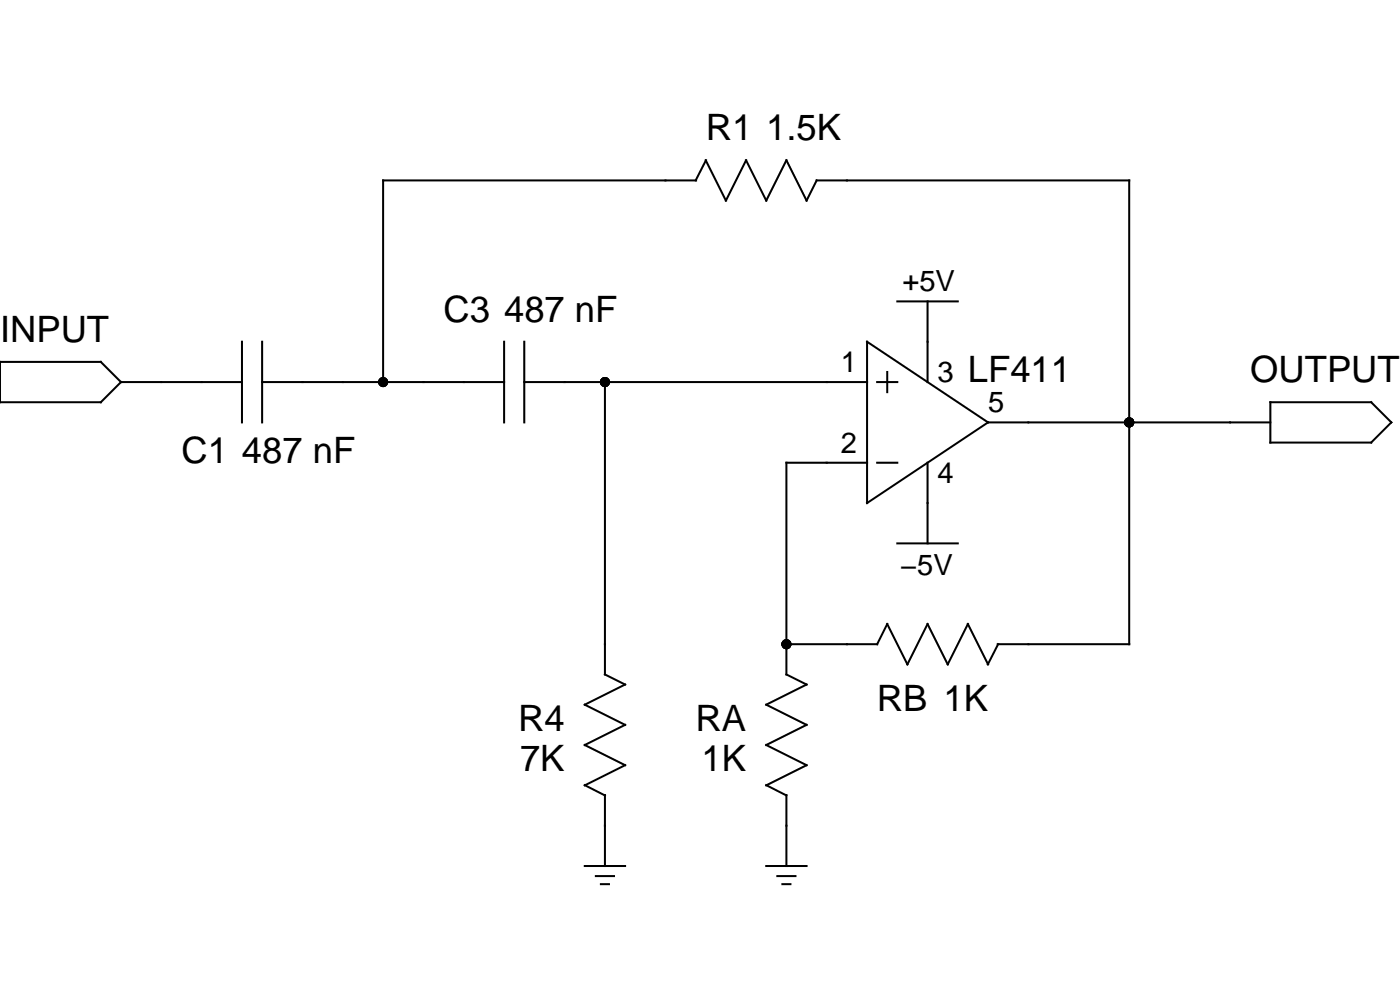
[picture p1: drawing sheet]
<svg xmlns="http://www.w3.org/2000/svg" width="148mm" height="105mm" viewBox="0 0 148 105" stroke-linecap="round" stroke-linejoin="round" font-family="sans-serif">
<g fill="none" stroke="#000" stroke-width=".21">
<path d="M73.6 19.1l1.1-2.1 2.1 4.2 2.2-4.2 2.1 4.2 2.1-4.2 2.2 4.2 1-2.1h33.1v49.1h-13.9M73.7 19.1h-33.2v21.3M0 38.3h10.7l2.1 2.1-2.1 2.2h-10.7zM25.6 36.2v8.5M27.7 36.2v8.5M53.4 36.2v8.5M55.5 36.2v8.5M91.8 36.2l12.8 8.5-12.8 8.5zM93.9 39.4v2.1M95 31.9h6.4M98.2 31.9v8.5M12.8 40.4h12.8"/>
<path d="M27.7 40.4h25.7M55.5 40.4h36.3M64 40.4v31l2.2 1-4.3 2.2 4.3 2.1-4.3 2.1 4.3 2.2-4.3 2.1M91.8 49h-8.6v22.4l2.2 1-4.3 2.2 4.3 2.1-4.3 2.1 4.3 2.2-4.3 2.1M92.8 40.4h2.2M92.8 49h2.2M95 57.5h6.4M98.2 49v8.5M104.6 44.7h29.8M134.4 42.6h10.7l2.1 2.1-2.1 2.1h-10.7zM83.2 68.2h9.6l1.1-2.2 2.1 4.3 2.2-4.3 2.1 4.3 2.1-4.3 2.2 4.3M105.6 68.2l-1.1 2.1"/>
<path d="M61.9 91.7h4.3M61.9 83.1l2.1 1.1M63.1 92.7h1.9M63.6 93.6h.8M64 84.1v7.6M81.1 83.1l2.1 1.1M81.1 91.7h4.3M82.3 92.7h1.9M82.8 93.6h.9M83.2 84.1v7.6"/>
</g>
<g fill="#000">
<circle cx="40.5" cy="40.4" r=".53"/>
<circle cx="64" cy="40.4" r=".53"/>
<circle cx="119.5" cy="44.7" r=".53"/>
<circle cx="83.2" cy="68.2" r=".53"/>
</g>
<g font-size="3.9">
<text x="74.7" y="14.8">R1 1.5K</text>
<text x="46.9" y="34">C3</text>
<text x="53.4" y="34">487 nF</text>
<text x="0" y="36.2">INPUT</text>
<text x="102.4" y="40.4">LF411</text>
<text x="132.3" y="40.4">OUTPUT</text>
<text x="19.2" y="49">C1 487 nF</text>
<text x="54.8" y="77.4">R4</text>
<text x="73.6" y="77.4">RA</text>
<text x="92.8" y="75.2">RB 1K</text>
<text x="55" y="81.6">7K</text>
<text x="74.2" y="81.6">1K</text>
</g>
<g font-size="3.1">
<text x="95.5" y="30.8">+5V</text>
<text x="89" y="39.4">1</text>
<text x="99.2" y="40.4">3</text>
<text x="89" y="47.9">2</text>
<text x="104.6" y="43.6">5</text>
<text x="99.2" y="51.1">4</text>
<text x="95.3" y="60.8">−5V</text>
</g>
</svg>
